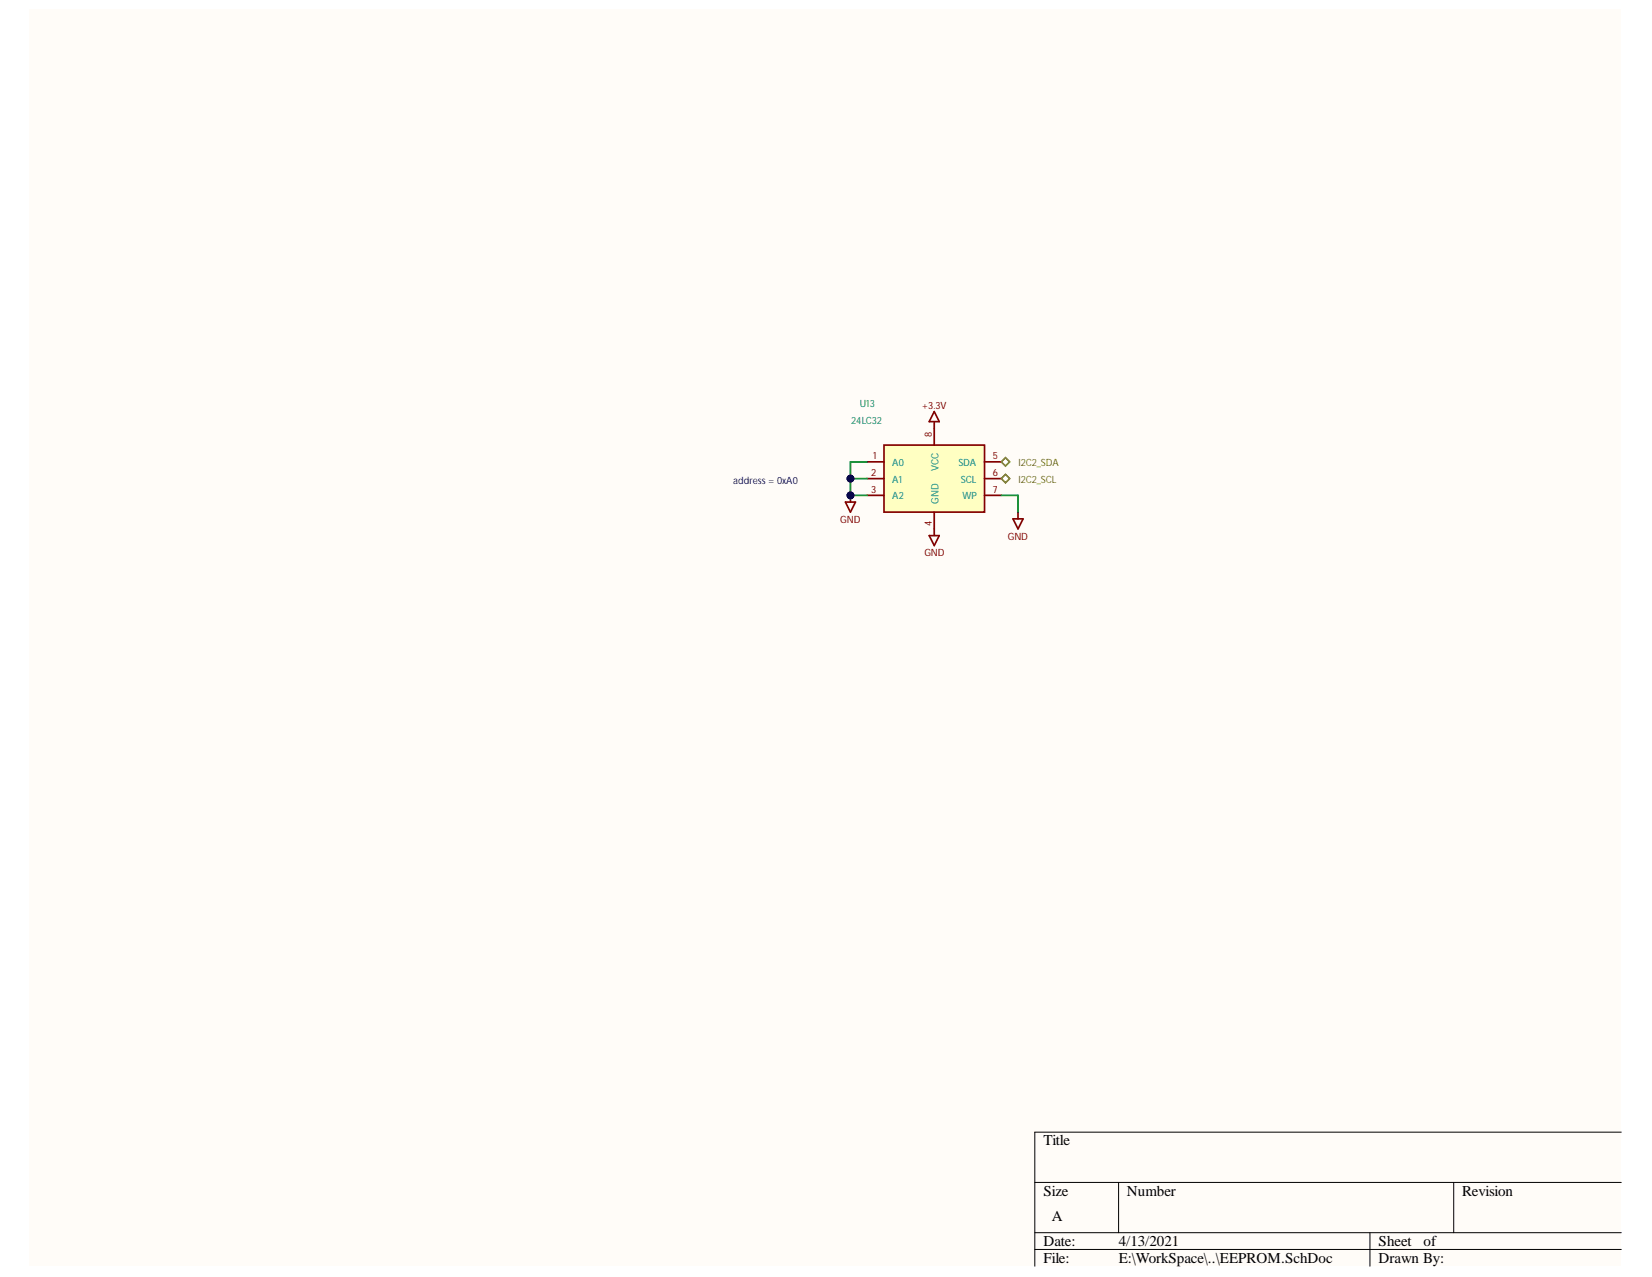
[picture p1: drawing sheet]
<svg xmlns="http://www.w3.org/2000/svg" width="279mm" height="216mm" viewBox="0 0 279 216" stroke-linecap="round" stroke-linejoin="round" font-family="sans-serif">
<g fill="#fffcf8">
<path d="M5 1.6h269.2v212.5h-269.2z" fill-rule="evenodd"/>
<path d="M5 1.6h269.2v212.5h-269.2z" fill-rule="evenodd"/>
</g>
<path d="M175 199.9h99.2M189.2 199.9v8.5M245.9 199.9v8.5M274.2 191.4h-99.2v22.7M175 208.4h99.2M175 211.2h99.2M231.7 208.4v5.7" fill="none" stroke="#000" stroke-width=".17"/>
<path d="M149.5 75.2h17v11.4h-17z" fill-rule="evenodd" fill="#ffffc2"/>
<path d="M146.7 78.1h2.8M149.5 75.2h17v11.4h-17zM158 72.4v2.8M166.5 78.1h2.8M146.7 80.9h2.8M146.7 83.7h2.8M158 86.6v2.8M166.5 80.9h2.8M166.5 83.7h2.8" fill="none" stroke="#840000" stroke-width=".29"/>
<path d="M158 71.3v1.1M158 69.6l.9 1.7h-1.7zM143 84.9h1.7l-.9 1.7zM143.8 83.7v1.2M157.2 90.6h1.7l-.9 1.6zM158 89.4v1.2" fill="none" stroke="#800000" stroke-width=".29"/>
<circle cx="143.8" cy="83.8" r=".57" fill="#000080"/>
<circle cx="143.8" cy="83.8" r=".57" fill="none" stroke="#000080" stroke-width=".17"/>
<path d="M171.3 87.7h1.7l-.8 1.7zM172.2 86.6v1.1" fill="none" stroke="#800000" stroke-width=".29"/>
<path d="M146.7 78.1h-2.9v2.8" fill="none" stroke="#008400" stroke-width=".29"/>
<circle cx="143.8" cy="80.9" r=".57" fill="#000080"/>
<circle cx="143.8" cy="80.9" r=".57" fill="none" stroke="#000080" stroke-width=".17"/>
<path d="M143.8 83.7h2.9" fill="none" stroke="#008400" stroke-width=".29"/>
<circle cx="143.8" cy="83.8" r=".57" fill="#000080"/>
<circle cx="143.8" cy="83.8" r=".57" fill="none" stroke="#000080" stroke-width=".17"/>
<path d="M143.8 80.9h2.9" fill="none" stroke="#008400" stroke-width=".29"/>
<circle cx="143.8" cy="80.9" r=".57" fill="#000080"/>
<circle cx="143.8" cy="80.9" r=".57" fill="none" stroke="#000080" stroke-width=".17"/>
<path d="M143.8 80.9v2.8" fill="none" stroke="#008400" stroke-width=".29"/>
<circle cx="143.8" cy="80.9" r=".57" fill="#000080"/>
<circle cx="143.8" cy="80.9" r=".57" fill="none" stroke="#000080" stroke-width=".17"/>
<circle cx="143.8" cy="83.8" r=".57" fill="#000080"/>
<circle cx="143.8" cy="83.8" r=".57" fill="none" stroke="#000080" stroke-width=".17"/>
<path d="M169.3 83.7h2.9v2.9" fill="none" stroke="#008400" stroke-width=".29"/>
<path d="M169.3 78.1l.8-.7 .7 .7-.7 .7z" fill-rule="evenodd" fill="#fff"/>
<path d="M169.3 78.1l.8-.7 .7 .7-.7 .7z" fill="none" stroke="#848400" stroke-width=".29"/>
<path d="M169.3 80.9l.8-.7 .7 .7-.7 .7z" fill-rule="evenodd" fill="#fff"/>
<path d="M169.3 80.9l.8-.7 .7 .7-.7 .7z" fill="none" stroke="#848400" stroke-width=".29"/>
<g font-size="2.5">
<text x="176.5" y="193.7">Title</text>
<text x="176.5" y="202.2">Size</text>
<text x="190.6" y="202.2">Number</text>
<text x="247.3" y="202.2">Revision</text>
<text x="177.9" y="206.4">A</text>
<text x="176.5" y="210.7">Date:</text>
<text x="176.5" y="213.5">File:</text>
<text x="189.2" y="210.7">4/13/2021</text>
<text x="189.2" y="213.5">E:\WorkSpace\..\EEPROM.SchDoc</text>
<text x="233.1" y="210.7">Sheet</text>
<text x="233.1" y="213.5">Drawn By:</text>
<text x="240.8" y="210.7">of</text>
</g>
<g font-size="1.7" fill="#008484">
<text x="144" y="71.7">24LC32</text>
<text x="145.4" y="68.8">U13</text>
<text x="150.9" y="81.6">A1</text>
<text x="150.9" y="78.7">A0</text>
<text x="158.7" y="79.7" transform="rotate(-90 158.7 79.7)">VCC</text>
<text x="162.1" y="78.7">SDA</text>
<text x="162.5" y="81.6">SCL</text>
<text x="150.9" y="84.4">A2</text>
<text x="158.7" y="85.2" transform="rotate(-90 158.7 85.2)">GND</text>
<text x="162.8" y="84.4">WP</text>
</g>
<g font-size="1.7" fill="#800000">
<text x="155.9" y="69.1">+3.3V</text>
<text x="142.1" y="88.4">GND</text>
<text x="156.3" y="94">GND</text>
<text x="170.5" y="91.3">GND</text>
</g>
<g font-size="1.7" fill="#840000">
<text x="147.7" y="77.6">1</text>
<text x="157.6" y="73.8" transform="rotate(-90 157.6 73.8)">8</text>
<text x="167.9" y="77.6">5</text>
<text x="147.4" y="80.4">2</text>
<text x="147.4" y="83.3">3</text>
<text x="167.9" y="80.4">6</text>
<text x="167.9" y="83.3">7</text>
<text x="157.6" y="88.9" transform="rotate(-90 157.6 88.9)">4</text>
</g>
<text font-size="1.7" fill="#0000c2" x="124" y="81.9">address = 0xA0</text>
<g font-size="1.7" fill="#848400">
<text x="172.2" y="78.7">I2C2_SDA</text>
<text x="172.2" y="81.6">I2C2_SCL</text>
</g>
</svg>
